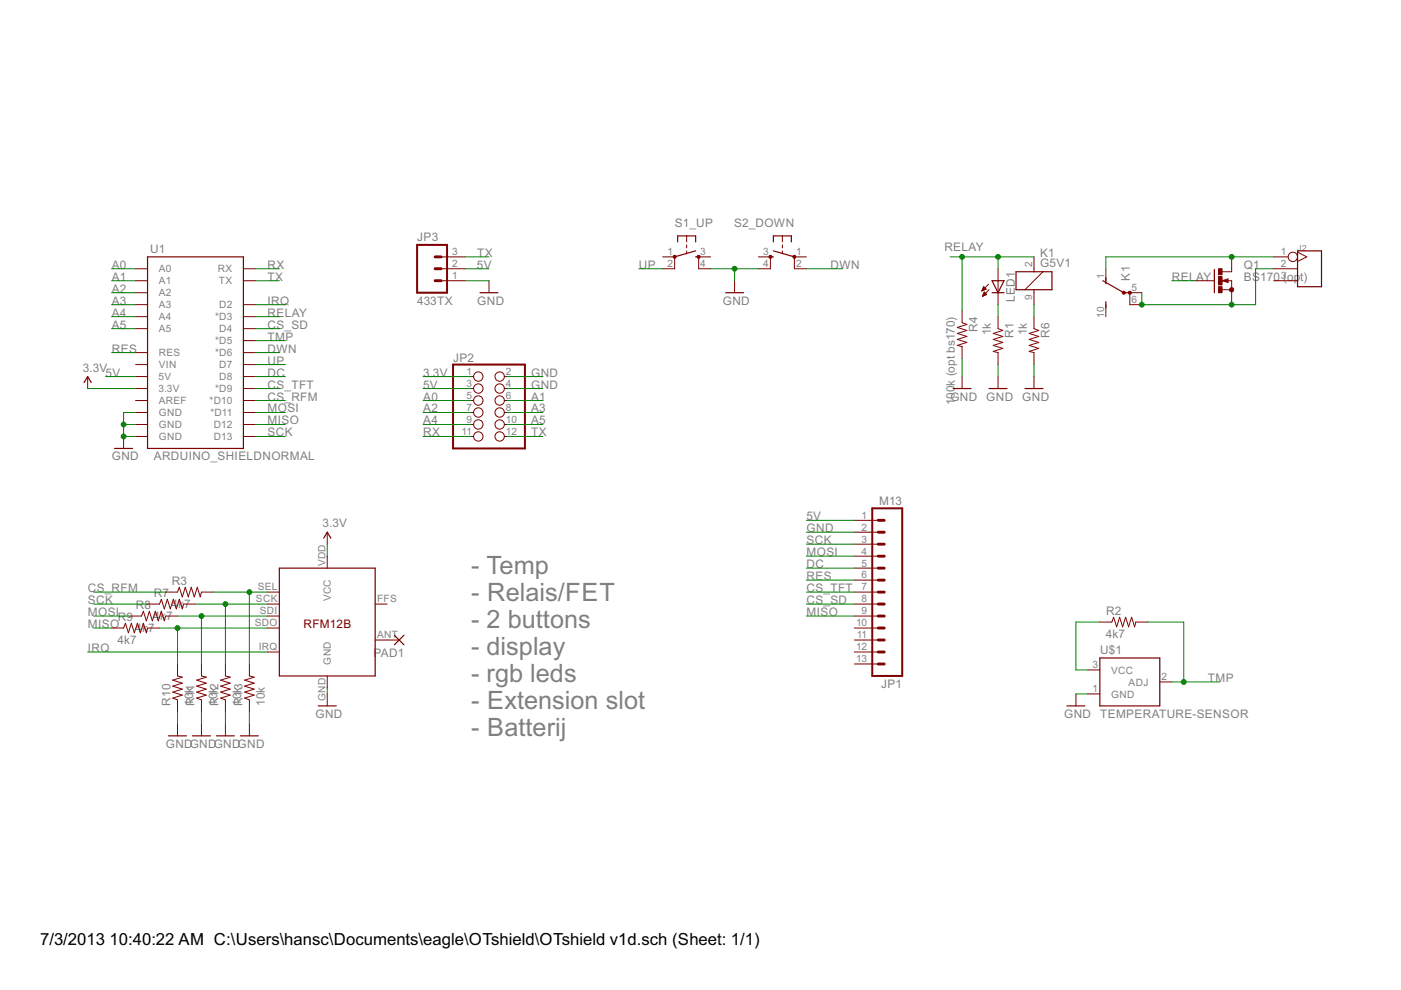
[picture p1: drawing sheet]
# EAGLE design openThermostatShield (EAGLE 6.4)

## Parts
J2  SCREW-TERMINAL-3P'5.08'  [3P-5.08]
JP1  M13  [1X13]
JP2  PINHD-2X6/90  [2X06/90]
JP3  433TX  M03POLAR  [MOLEX-1X3]
K1  G5V1  [G5V1]
LED1  LED-3MM-NO_SILK  [LED3MM-NS]
PAD1  1,6/0,8  [1,6/0,8]
Q1  BS170 (opt)  BS170  [SOT54E]
R1  1k  RESISTORAXIAL-0.3  [AXIAL-0.3]
R2  4k7  RESISTORAXIAL-0.3  [AXIAL-0.3]
R3  4k7  RESISTORAXIAL-0.3  [AXIAL-0.3]
R4  100k (opt bs170)  RESISTORAXIAL-0.3  [AXIAL-0.3]
R6  1k  RESISTORAXIAL-0.3  [AXIAL-0.3]
R7  4k7  RESISTORAXIAL-0.3  [AXIAL-0.3]
R8  4k7  RESISTORAXIAL-0.3  [AXIAL-0.3]
R9  4k7  RESISTORAXIAL-0.3  [AXIAL-0.3]
R10  10k  RESISTORAXIAL-0.3  [AXIAL-0.3]
R11  10k  RESISTORAXIAL-0.3  [AXIAL-0.3]
R12  10k  RESISTORAXIAL-0.3  [AXIAL-0.3]
R13  10k  RESISTORAXIAL-0.3  [AXIAL-0.3]
S1_UP  TAC_SWITCHPTH  [TACTILE-PTH]
S2_DOWN  TAC_SWITCHPTH  [TACTILE-PTH]
U1  ARDUINO_SHIELDNORMAL  [DUEMILANOVE_SHIELD_5X5]
U$1  TEMPERATURE-SENSOR  [TO-92]
U$2  RFM12B  [RFM12B]

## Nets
3.3V [power]: JP2.1 U1.3.3V U$2.VDD(VCC)
5V [power]: JP1.1 JP2.3 JP3.2 U1.5V
A0: JP2.5 U1.A0
A1: JP2.6 U1.A1
A2: JP2.7 U1.A2
A3: JP2.8 U1.A3
A4: JP2.9 U1.A4
A5: JP2.10 U1.A5
CS_RFM: R3.P$1 U1.D10(*D10)
CS_SD: JP1.8 U1.D4
CS_TFT: JP1.7 U1.D9(*D9)
DC: JP1.5 U1.D8
DWN: S2_DOWN.2 U1.D6(*D6)
GND [power]: JP1.2 JP2.2 JP2.4 JP3.1 R1.P$2 R4.P$2 R6.P$2 R10.P$1 R11.P$1 R12.P$1 R13.P$1 S1_UP.4 S2_DOWN.4 U1.GND@0(GND) U1.GND@1(GND) U1.GND@2(GND) U$1.1(GND) U$2.GND
IRQ: U1.D2 U$2.IRQ
MISO: JP1.9 R9.P$1 U1.D12
MOSI: JP1.4 R8.P$1 U1.D11(*D11)
N$1: K1.9 R6.P$1
N$2: J2.1 K1.1(2:O) Q1.D
N$3: LED1.K(C) R1.P$1
N$4: J2.2 K1.5(2:P) K1.6(2:P) Q1.S
N$8: R2.P$1 U$1.3(VCC)
N$11: PAD1.1(P) U$2.ANT
N$12: R9.P$2 R10.P$2 U$2.SDO
N$13: R8.P$2 R11.P$2 U$2.SDI
N$14: R7.P$2 R12.P$2 U$2.SCK
N$15: R3.P$2 R13.P$2 U$2.SEL
RELAY: K1.2 LED1.A Q1.G R4.P$1 U1.D3(*D3)
RES: JP1.6 U1.RES
RX: JP2.11 U1.RX
SCK: JP1.3 R7.P$1 U1.D13
TMP: R2.P$2 U1.D5(*D5) U$1.2(ADJ)
TX: JP2.12 JP3.3 U1.TX
UP: S1_UP.2 U1.D7
Unconnected: J2.3 JP1.10 JP1.11 JP1.12 JP1.13 K1.10(2:S) S1_UP.1 S1_UP.3 S2_DOWN.1 S2_DOWN.3 U1.AREF U1.VIN U$2.FFS

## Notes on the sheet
- - Temp
  - Relais/FET
  - 2 buttons
  - display
  - rgb leds
  - Extension slot
  - Batterij

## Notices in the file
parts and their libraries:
SparkFun-Boards: Licensing: CC v3.0 Share-Alike You are welcome to use this library for commercial purposes.
